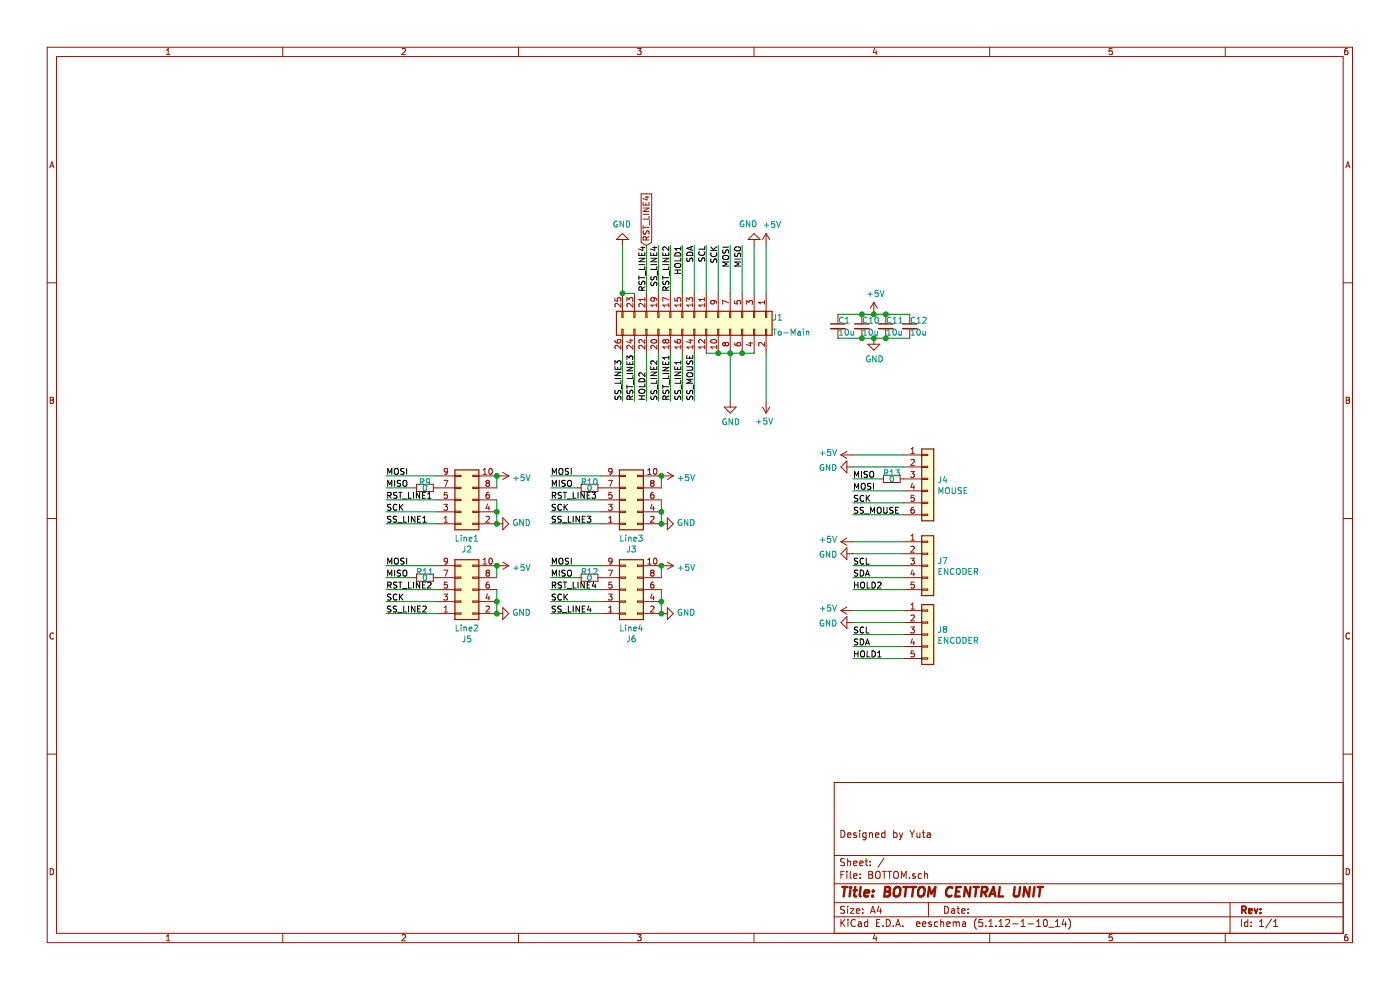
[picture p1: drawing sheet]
EESchema Schematic File Version 4
EELAYER 30 0
EELAYER END
$Descr A4 11693 8268
encoding utf-8
Sheet 1 1
Title "BOTTOM CENTRAL UNIT"
Date ""
Rev ""
Comp ""
Comment1 "Designed by Yuta"
Comment2 ""
Comment3 ""
Comment4 ""
$EndDescr
$Comp
L Connector_Generic:Conn_02x05_Odd_Even J2
U 1 1
P 3850 4175
F 0 "J2" H 3900 4592 50  0000 C CNN
F 1 "Line1" H 3900 4501 50  0000 C CNN
F 2 "module:CONN_SPRING_02x05_PADS" H 3850 4175 50  0001 C CNN
F 3 "~" H 3850 4175 50  0001 C CNN
	1    3850 4175
	1    0    0    1   
$EndComp
$Comp
L Connector_Generic:Conn_02x05_Odd_Even J5
U 1 1
P 3850 4925
F 0 "J5" H 3900 5342 50  0000 C CNN
F 1 "Line2" H 3900 5251 50  0000 C CNN
F 2 "module:CONN_SPRING_02x05_PADS" H 3850 4925 50  0001 C CNN
F 3 "~" H 3850 4925 50  0001 C CNN
	1    3850 4925
	1    0    0    1   
$EndComp
$Comp
L Connector_Generic:Conn_02x05_Odd_Even J3
U 1 1
P 5225 4175
F 0 "J3" H 5275 4592 50  0000 C CNN
F 1 "Line3" H 5275 4501 50  0000 C CNN
F 2 "module:CONN_SPRING_02x05_PADS" H 5225 4175 50  0001 C CNN
F 3 "~" H 5225 4175 50  0001 C CNN
	1    5225 4175
	1    0    0    1   
$EndComp
$Comp
L Connector_Generic:Conn_02x05_Odd_Even J6
U 1 1
P 5225 4925
F 0 "J6" H 5275 5342 50  0000 C CNN
F 1 "Line4" H 5275 5251 50  0000 C CNN
F 2 "module:CONN_SPRING_02x05_PADS" H 5225 4925 50  0001 C CNN
F 3 "~" H 5225 4925 50  0001 C CNN
	1    5225 4925
	1    0    0    1   
$EndComp
Wire Wire Line
	4150 4075 4150 3975
Wire Wire Line
	5525 3975 5525 4075
Wire Wire Line
	5525 4825 5525 4725
Wire Wire Line
	4150 4725 4150 4825
Wire Wire Line
	4150 4925 4150 5025
Connection ~ 4150 5025
Wire Wire Line
	4150 5025 4150 5125
Connection ~ 5525 5025
Wire Wire Line
	5525 5025 5525 4925
Wire Wire Line
	5525 5125 5525 5025
Wire Wire Line
	4150 4175 4150 4275
Connection ~ 4150 4275
Wire Wire Line
	4150 4275 4150 4375
Connection ~ 5525 4275
Wire Wire Line
	5525 4275 5525 4175
Wire Wire Line
	5525 4375 5525 4275
$Comp
L Connector_Generic:Conn_01x06 J4
U 1 1
P 7750 4000
F 0 "J4" H 7830 3992 50  0000 L CNN
F 1 "MOUSE" H 7830 3901 50  0000 L CNN
F 2 "module:CONN_01x06" H 7750 4000 50  0001 C CNN
F 3 "~" H 7750 4000 50  0001 C CNN
	1    7750 4000
	1    0    0    -1  
$EndComp
$Comp
L Connector_Generic:Conn_01x05 J7
U 1 1
P 7750 4725
F 0 "J7" H 7830 4767 50  0000 L CNN
F 1 "ENCODER" H 7830 4676 50  0000 L CNN
F 2 "module:CONN_01x05" H 7750 4725 50  0001 C CNN
F 3 "~" H 7750 4725 50  0001 C CNN
	1    7750 4725
	1    0    0    -1  
$EndComp
$Comp
L Connector_Generic:Conn_01x05 J8
U 1 1
P 7750 5300
F 0 "J8" H 7830 5342 50  0000 L CNN
F 1 "ENCODER" H 7830 5251 50  0000 L CNN
F 2 "module:CONN_01x05" H 7750 5300 50  0001 C CNN
F 3 "~" H 7750 5300 50  0001 C CNN
	1    7750 5300
	1    0    0    -1  
$EndComp
Text GLabel 5400 2050 1    50   Input ~ 0
RST_LINE4
$Comp
L Connector_Generic:Conn_02x13_Odd_Even J1
U 1 1
P 5800 2650
F 0 "J1" V 5800 3300 50  0000 L CNN
F 1 "To-Main" V 5925 3300 50  0000 L CNN
F 2 "module:IDC_Header_Straight_26pins_P1.27mm" H 5800 2650 50  0001 C CNN
F 3 "~" H 5800 2650 50  0001 C CNN
F 4 "3220-26-0100-00" V 5800 2650 50  0001 C CNN "Part #"
F 5 "3230-26-0101-00" V 5800 2650 50  0001 C CNN "Paired conn"
F 6 "3754/26 300" V 5800 2650 50  0001 C CNN "Cable"
	1    5800 2650
	0    1    1    0   
$EndComp
$Comp
L Device:R_Small R9
U 1 1
P 3550 4075
F 0 "R9" V 3500 4075 50  0000 C CNN
F 1 "0" V 3550 4075 50  0000 C CNN
F 2 "module:1005" H 3550 4075 50  0001 C CNN
F 3 "~" H 3550 4075 50  0001 C CNN
	1    3550 4075
	0    1    1    0   
$EndComp
$Comp
L Device:R_Small R11
U 1 1
P 3550 4825
F 0 "R11" V 3500 4825 50  0000 C CNN
F 1 "0" V 3550 4825 50  0000 C CNN
F 2 "module:1005" H 3550 4825 50  0001 C CNN
F 3 "~" H 3550 4825 50  0001 C CNN
	1    3550 4825
	0    1    1    0   
$EndComp
$Comp
L Device:R_Small R10
U 1 1
P 4925 4075
F 0 "R10" V 4875 4075 50  0000 C CNN
F 1 "0" V 4925 4075 50  0000 C CNN
F 2 "module:1005" H 4925 4075 50  0001 C CNN
F 3 "~" H 4925 4075 50  0001 C CNN
	1    4925 4075
	0    1    1    0   
$EndComp
$Comp
L Device:R_Small R12
U 1 1
P 4925 4825
F 0 "R12" V 4875 4825 50  0000 C CNN
F 1 "0" V 4925 4825 50  0000 C CNN
F 2 "module:1005" H 4925 4825 50  0001 C CNN
F 3 "~" H 4925 4825 50  0001 C CNN
	1    4925 4825
	0    1    1    0   
$EndComp
$Comp
L Device:R_Small R13
U 1 1
P 7450 4000
F 0 "R13" V 7400 4000 50  0000 C CNN
F 1 "0" V 7450 4000 50  0000 C CNN
F 2 "module:1005" H 7450 4000 50  0001 C CNN
F 3 "~" H 7450 4000 50  0001 C CNN
	1    7450 4000
	0    1    1    0   
$EndComp
$Comp
L Device:C_Small C1
U 1 1
P 7000 2725
F 0 "C1" H 7000 2775 50  0000 L CNN
F 1 "10u" H 7000 2675 50  0000 L CNN
F 2 "module:2012" H 7000 2725 50  0001 C CNN
F 3 "~" H 7000 2725 50  0001 C CNN
	1    7000 2725
	1    0    0    -1  
$EndComp
$Comp
L Device:C_Small C10
U 1 1
P 7200 2725
F 0 "C10" H 7200 2775 50  0000 L CNN
F 1 "10u" H 7200 2675 50  0000 L CNN
F 2 "module:2012" H 7200 2725 50  0001 C CNN
F 3 "~" H 7200 2725 50  0001 C CNN
	1    7200 2725
	1    0    0    -1  
$EndComp
$Comp
L Device:C_Small C11
U 1 1
P 7400 2725
F 0 "C11" H 7400 2775 50  0000 L CNN
F 1 "10u" H 7400 2675 50  0000 L CNN
F 2 "module:2012" H 7400 2725 50  0001 C CNN
F 3 "~" H 7400 2725 50  0001 C CNN
	1    7400 2725
	1    0    0    -1  
$EndComp
$Comp
L Device:C_Small C12
U 1 1
P 7600 2725
F 0 "C12" H 7600 2775 50  0000 L CNN
F 1 "10u" H 7600 2675 50  0000 L CNN
F 2 "module:2012" H 7600 2725 50  0001 C CNN
F 3 "~" H 7600 2725 50  0001 C CNN
	1    7600 2725
	1    0    0    -1  
$EndComp
Wire Wire Line
	7000 2625 7200 2625
Connection ~ 7200 2625
Wire Wire Line
	7200 2625 7300 2625
Connection ~ 7400 2625
Wire Wire Line
	7400 2625 7600 2625
Wire Wire Line
	7600 2825 7400 2825
Connection ~ 7200 2825
Wire Wire Line
	7200 2825 7000 2825
Connection ~ 7400 2825
Wire Wire Line
	7400 2825 7300 2825
$Comp
L power:+5V #PWR?
U 1 1
P 7300 2625
F 0 "#PWR?" H 7300 2475 50  0001 C CNN
F 1 "+5V" H 7315 2798 50  0000 C CNN
F 2 "" H 7300 2625 50  0001 C CNN
F 3 "" H 7300 2625 50  0001 C CNN
	1    7300 2625
	1    0    0    -1  
$EndComp
Connection ~ 7300 2625
Wire Wire Line
	7300 2625 7400 2625
$Comp
L power:GND #PWR?
U 1 1
P 7300 2825
F 0 "#PWR?" H 7300 2575 50  0001 C CNN
F 1 "GND" H 7305 2652 50  0000 C CNN
F 2 "" H 7300 2825 50  0001 C CNN
F 3 "" H 7300 2825 50  0001 C CNN
	1    7300 2825
	1    0    0    -1  
$EndComp
Connection ~ 7300 2825
Wire Wire Line
	7300 2825 7200 2825
$Comp
L power:+5V #PWR?
U 1 1
P 5525 3975
F 0 "#PWR?" H 5525 3825 50  0001 C CNN
F 1 "+5V" V 5540 4103 50  0000 L CNN
F 2 "" H 5525 3975 50  0001 C CNN
F 3 "" H 5525 3975 50  0001 C CNN
	1    5525 3975
	0    1    1    0   
$EndComp
Connection ~ 5525 3975
$Comp
L power:GND #PWR?
U 1 1
P 5525 4375
F 0 "#PWR?" H 5525 4125 50  0001 C CNN
F 1 "GND" V 5530 4247 50  0000 R CNN
F 2 "" H 5525 4375 50  0001 C CNN
F 3 "" H 5525 4375 50  0001 C CNN
	1    5525 4375
	0    -1   -1   0   
$EndComp
Connection ~ 5525 4375
$Comp
L power:+5V #PWR?
U 1 1
P 5525 4725
F 0 "#PWR?" H 5525 4575 50  0001 C CNN
F 1 "+5V" V 5540 4853 50  0000 L CNN
F 2 "" H 5525 4725 50  0001 C CNN
F 3 "" H 5525 4725 50  0001 C CNN
	1    5525 4725
	0    1    1    0   
$EndComp
$Comp
L power:GND #PWR?
U 1 1
P 5525 5125
F 0 "#PWR?" H 5525 4875 50  0001 C CNN
F 1 "GND" V 5530 4997 50  0000 R CNN
F 2 "" H 5525 5125 50  0001 C CNN
F 3 "" H 5525 5125 50  0001 C CNN
	1    5525 5125
	0    -1   -1   0   
$EndComp
$Comp
L power:+5V #PWR?
U 1 1
P 4150 3975
F 0 "#PWR?" H 4150 3825 50  0001 C CNN
F 1 "+5V" V 4165 4103 50  0000 L CNN
F 2 "" H 4150 3975 50  0001 C CNN
F 3 "" H 4150 3975 50  0001 C CNN
	1    4150 3975
	0    1    1    0   
$EndComp
$Comp
L power:GND #PWR?
U 1 1
P 4150 4375
F 0 "#PWR?" H 4150 4125 50  0001 C CNN
F 1 "GND" V 4155 4247 50  0000 R CNN
F 2 "" H 4150 4375 50  0001 C CNN
F 3 "" H 4150 4375 50  0001 C CNN
	1    4150 4375
	0    -1   -1   0   
$EndComp
$Comp
L power:+5V #PWR?
U 1 1
P 4150 4725
F 0 "#PWR?" H 4150 4575 50  0001 C CNN
F 1 "+5V" V 4165 4853 50  0000 L CNN
F 2 "" H 4150 4725 50  0001 C CNN
F 3 "" H 4150 4725 50  0001 C CNN
	1    4150 4725
	0    1    1    0   
$EndComp
$Comp
L power:GND #PWR?
U 1 1
P 4150 5125
F 0 "#PWR?" H 4150 4875 50  0001 C CNN
F 1 "GND" V 4155 4997 50  0000 R CNN
F 2 "" H 4150 5125 50  0001 C CNN
F 3 "" H 4150 5125 50  0001 C CNN
	1    4150 5125
	0    -1   -1   0   
$EndComp
Text Label 5800 3350 1    50   ~ 0
SS_MOUSE
Wire Wire Line
	5800 2950 5800 3350
Wire Wire Line
	5200 2950 5200 3350
Wire Wire Line
	5300 2950 5300 3350
Wire Wire Line
	5400 2950 5400 3350
Wire Wire Line
	5500 2950 5500 3350
Wire Wire Line
	5600 2950 5600 3350
Wire Wire Line
	5700 2950 5700 3350
Wire Wire Line
	5900 2950 6000 2950
Connection ~ 6000 2950
Wire Wire Line
	6000 2950 6100 2950
Connection ~ 6100 2950
Wire Wire Line
	6100 2950 6200 2950
Connection ~ 6200 2950
Wire Wire Line
	6200 2950 6300 2950
Wire Wire Line
	6100 2950 6100 3350
Wire Wire Line
	6400 2950 6400 3350
$Comp
L power:GND #PWR?
U 1 1
P 6100 3350
F 0 "#PWR?" H 6100 3100 50  0001 C CNN
F 1 "GND" H 6105 3177 50  0000 C CNN
F 2 "" H 6100 3350 50  0001 C CNN
F 3 "" H 6100 3350 50  0001 C CNN
	1    6100 3350
	1    0    0    -1  
$EndComp
$Comp
L power:+5V #PWR?
U 1 1
P 6400 3350
F 0 "#PWR?" H 6400 3200 50  0001 C CNN
F 1 "+5V" H 6415 3523 50  0000 C CNN
F 2 "" H 6400 3350 50  0001 C CNN
F 3 "" H 6400 3350 50  0001 C CNN
	1    6400 3350
	-1   0    0    1   
$EndComp
Text Label 5200 3350 1    50   ~ 0
SS_LINE3
Text Label 5300 3350 1    50   ~ 0
RST_LINE3
Text Label 5400 3350 1    50   ~ 0
HOLD2
Text Label 5500 3350 1    50   ~ 0
SS_LINE2
Text Label 5600 3350 1    50   ~ 0
RST_LINE1
Text Label 5700 3350 1    50   ~ 0
SS_LINE1
Wire Wire Line
	5200 2450 5300 2450
Wire Wire Line
	5200 2450 5200 2050
Connection ~ 5200 2450
Wire Wire Line
	6400 2450 6400 2050
Wire Wire Line
	6300 2450 6300 2050
Wire Wire Line
	6200 2450 6200 2050
Wire Wire Line
	6100 2450 6100 2050
Wire Wire Line
	6000 2450 6000 2050
Wire Wire Line
	5900 2450 5900 2050
Wire Wire Line
	5800 2450 5800 2050
Wire Wire Line
	5700 2450 5700 2050
Wire Wire Line
	5600 2450 5600 2050
Wire Wire Line
	5500 2450 5500 2050
Wire Wire Line
	5400 2450 5400 2050
$Comp
L power:+5V #PWR?
U 1 1
P 6400 2050
F 0 "#PWR?" H 6400 1900 50  0001 C CNN
F 1 "+5V" H 6450 2225 50  0000 C CNN
F 2 "" H 6400 2050 50  0001 C CNN
F 3 "" H 6400 2050 50  0001 C CNN
	1    6400 2050
	1    0    0    -1  
$EndComp
$Comp
L power:GND #PWR?
U 1 1
P 6300 2050
F 0 "#PWR?" H 6300 1800 50  0001 C CNN
F 1 "GND" H 6350 1875 50  0000 C CNN
F 2 "" H 6300 2050 50  0001 C CNN
F 3 "" H 6300 2050 50  0001 C CNN
	1    6300 2050
	-1   0    0    1   
$EndComp
Text Label 5400 2050 3    50   ~ 0
RST_LINE4
Text Label 5500 2050 3    50   ~ 0
SS_LINE4
Text Label 5600 2050 3    50   ~ 0
RST_LINE2
Text Label 5700 2050 3    50   ~ 0
HOLD1
Text Label 5800 2050 3    50   ~ 0
SDA
Text Label 5900 2050 3    50   ~ 0
SCL
Text Label 6000 2050 3    50   ~ 0
SCK
Text Label 6100 2050 3    50   ~ 0
MOSI
Text Label 6200 2050 3    50   ~ 0
MISO
$Comp
L power:GND #PWR?
U 1 1
P 5200 2050
F 0 "#PWR?" H 5200 1800 50  0001 C CNN
F 1 "GND" H 5205 1877 50  0000 C CNN
F 2 "" H 5200 2050 50  0001 C CNN
F 3 "" H 5200 2050 50  0001 C CNN
	1    5200 2050
	-1   0    0    1   
$EndComp
Connection ~ 4150 3975
Connection ~ 4150 4375
Connection ~ 4150 4725
Connection ~ 4150 5125
Connection ~ 5525 4725
Connection ~ 5525 5125
Wire Wire Line
	3650 3975 3225 3975
Text Label 3225 3975 0    50   ~ 0
MOSI
Wire Wire Line
	3450 4075 3225 4075
Text Label 3225 4075 0    50   ~ 0
MISO
Wire Wire Line
	3650 4175 3225 4175
Wire Wire Line
	3650 4275 3225 4275
Wire Wire Line
	3650 4375 3225 4375
Text Label 3225 4175 0    50   ~ 0
RST_LINE1
Text Label 3225 4275 0    50   ~ 0
SCK
Text Label 3225 4375 0    50   ~ 0
SS_LINE1
Wire Wire Line
	3650 4725 3225 4725
Text Label 3225 4725 0    50   ~ 0
MOSI
Wire Wire Line
	3450 4825 3225 4825
Text Label 3225 4825 0    50   ~ 0
MISO
Wire Wire Line
	3650 4925 3225 4925
Wire Wire Line
	3650 5025 3225 5025
Wire Wire Line
	3650 5125 3225 5125
Text Label 3225 4925 0    50   ~ 0
RST_LINE2
Text Label 3225 5025 0    50   ~ 0
SCK
Text Label 3225 5125 0    50   ~ 0
SS_LINE2
Wire Wire Line
	5025 3975 4600 3975
Text Label 4600 3975 0    50   ~ 0
MOSI
Wire Wire Line
	4825 4075 4600 4075
Text Label 4600 4075 0    50   ~ 0
MISO
Wire Wire Line
	5025 4175 4600 4175
Wire Wire Line
	5025 4275 4600 4275
Wire Wire Line
	5025 4375 4600 4375
Text Label 4600 4175 0    50   ~ 0
RST_LINE3
Text Label 4600 4275 0    50   ~ 0
SCK
Text Label 4600 4375 0    50   ~ 0
SS_LINE3
Wire Wire Line
	5025 4725 4600 4725
Text Label 4600 4725 0    50   ~ 0
MOSI
Wire Wire Line
	4825 4825 4600 4825
Text Label 4600 4825 0    50   ~ 0
MISO
Wire Wire Line
	5025 4925 4600 4925
Wire Wire Line
	5025 5025 4600 5025
Wire Wire Line
	5025 5125 4600 5125
Text Label 4600 4925 0    50   ~ 0
RST_LINE4
Text Label 4600 5025 0    50   ~ 0
SCK
Text Label 4600 5125 0    50   ~ 0
SS_LINE4
Wire Wire Line
	7550 3800 7125 3800
Wire Wire Line
	7550 3900 7125 3900
Wire Wire Line
	7350 4000 7125 4000
Wire Wire Line
	7550 4100 7125 4100
Wire Wire Line
	7550 4200 7125 4200
Wire Wire Line
	7550 4300 7125 4300
Wire Wire Line
	7550 4525 7125 4525
Wire Wire Line
	7550 4625 7125 4625
Wire Wire Line
	7550 4725 7125 4725
Wire Wire Line
	7550 4825 7125 4825
Wire Wire Line
	7550 4925 7125 4925
$Comp
L power:+5V #PWR?
U 1 1
P 7125 3800
F 0 "#PWR?" H 7125 3650 50  0001 C CNN
F 1 "+5V" V 7140 3928 50  0000 L CNN
F 2 "" H 7125 3800 50  0001 C CNN
F 3 "" H 7125 3800 50  0001 C CNN
	1    7125 3800
	0    -1   -1   0   
$EndComp
$Comp
L power:GND #PWR?
U 1 1
P 7125 3900
F 0 "#PWR?" H 7125 3650 50  0001 C CNN
F 1 "GND" V 7130 3772 50  0000 R CNN
F 2 "" H 7125 3900 50  0001 C CNN
F 3 "" H 7125 3900 50  0001 C CNN
	1    7125 3900
	0    1    1    0   
$EndComp
$Comp
L power:GND #PWR?
U 1 1
P 7125 4625
F 0 "#PWR?" H 7125 4375 50  0001 C CNN
F 1 "GND" V 7130 4497 50  0000 R CNN
F 2 "" H 7125 4625 50  0001 C CNN
F 3 "" H 7125 4625 50  0001 C CNN
	1    7125 4625
	0    1    1    0   
$EndComp
$Comp
L power:+5V #PWR?
U 1 1
P 7125 4525
F 0 "#PWR?" H 7125 4375 50  0001 C CNN
F 1 "+5V" V 7140 4653 50  0000 L CNN
F 2 "" H 7125 4525 50  0001 C CNN
F 3 "" H 7125 4525 50  0001 C CNN
	1    7125 4525
	0    -1   -1   0   
$EndComp
Text Label 7125 4000 0    50   ~ 0
MISO
Text Label 7125 4100 0    50   ~ 0
MOSI
Text Label 7125 4200 0    50   ~ 0
SCK
Text Label 7125 4300 0    50   ~ 0
SS_MOUSE
Text Label 7125 4725 0    50   ~ 0
SCL
Text Label 7125 4825 0    50   ~ 0
SDA
Text Label 7125 4925 0    50   ~ 0
HOLD2
Wire Wire Line
	7550 5100 7125 5100
Wire Wire Line
	7550 5200 7125 5200
Wire Wire Line
	7550 5300 7125 5300
Wire Wire Line
	7550 5400 7125 5400
Wire Wire Line
	7550 5500 7125 5500
$Comp
L power:GND #PWR?
U 1 1
P 7125 5200
F 0 "#PWR?" H 7125 4950 50  0001 C CNN
F 1 "GND" V 7130 5072 50  0000 R CNN
F 2 "" H 7125 5200 50  0001 C CNN
F 3 "" H 7125 5200 50  0001 C CNN
	1    7125 5200
	0    1    1    0   
$EndComp
$Comp
L power:+5V #PWR?
U 1 1
P 7125 5100
F 0 "#PWR?" H 7125 4950 50  0001 C CNN
F 1 "+5V" V 7140 5228 50  0000 L CNN
F 2 "" H 7125 5100 50  0001 C CNN
F 3 "" H 7125 5100 50  0001 C CNN
	1    7125 5100
	0    -1   -1   0   
$EndComp
Text Label 7125 5300 0    50   ~ 0
SCL
Text Label 7125 5400 0    50   ~ 0
SDA
Text Label 7125 5500 0    50   ~ 0
HOLD1
$EndSCHEMATC
